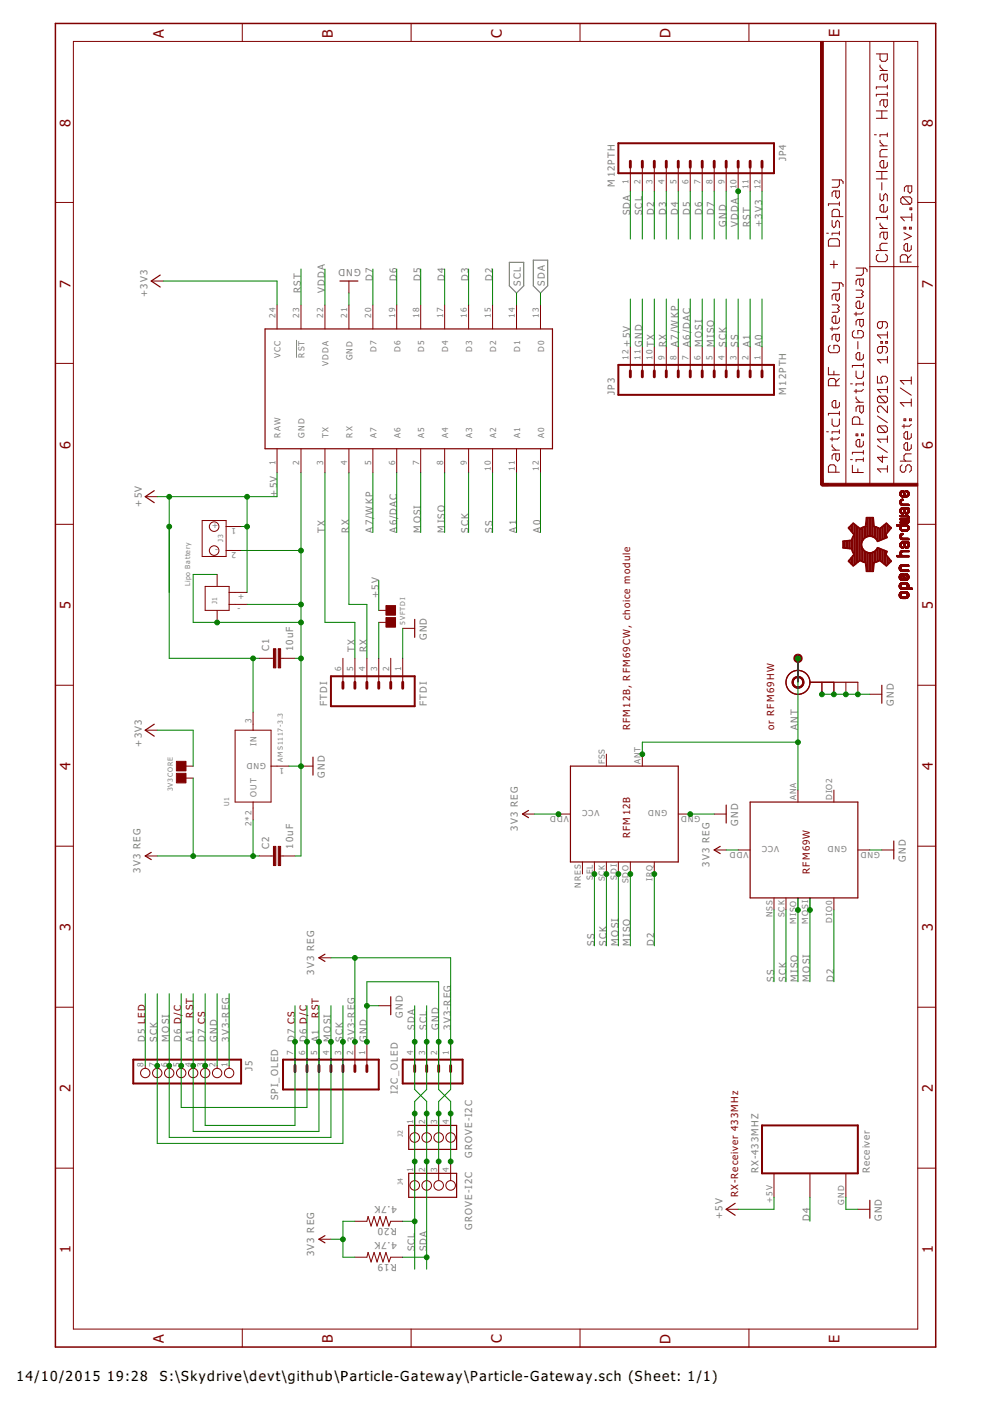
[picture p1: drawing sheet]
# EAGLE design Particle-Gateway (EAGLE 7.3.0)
NAME (FRAME-A4L): CNAME: Particle RF Gateway + Display; CREVISION: 1.0a; DESIGNER: Charles-Henri Hallard

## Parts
3V3CORE  PAD-JUMPER-2P  [2P-SMD-1.78X1.27]
5VFTDI  PAD-JUMPER-2P  [2P-SMD-1.78X1.27]
C1  10uF  CAP0805-CAP  [0805-CAP]
C2  10uF  CAP0805-CAP  [0805-CAP]
FTDI  FTDI  M06SIP  [1X06]
I2C_OLED  CON_HEADER_1X04'SMALL''  [M1X4]
J1  JST-2P-SMD'2.0'  [2P-SMD-2.0-90D]
J2  GROVE-I2C  GROVE-4P-2.0-3470140P1  [4P-2.0-90D]
J3  Lipo Battery  JST-2P-PW-3410070P1  [2P-2.0-90D]
J4  GROVE-I2C  GROVE-4P-2.0-3470130P1  [4P-2.0]
J5  CON_HEADER_1X08-PTH  [M1X8]
J$1  SMA_EDGE  [SMA-EDGE]
JP3  M12PTH  [1X12-SMALL-PADS]
JP4  M12PTH  [1X12-SMALL-PADS]
LOGO2  OSHW-LOGOL  [OSHW-LOGO-L]
P1  PADSMALL  [PAD-SMALL]
R19  4.7K  RESISTOR0805-RES  [0805-RES]
R20  4.7K  RESISTOR0805-RES  [0805-RES]
RX-433MHZ  Receiver  RF-LINK_RX  [RF-LINK_RX_NO_SILK]
SPARKCORE  SPARK_CORECORE  [SPARK_CORE]
SPI_OLED  CON_HEADER_1X07'SMALL'  [M1X7]
U1  AMS1117-3.3  CJ1117-3.3-1310190P1  [SOT223]
U$2  RFM12B  [RFM12B-MINPADS]
U$3  RFM69W  [RFM69W-MINPADS]
U-FL  U.FL  [U.FL]

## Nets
3V3-REG: 3V3CORE.1 C2.1 I2C_OLED.1 J2.3 J4.3 J5.1 R19.2 R20.2 SPI_OLED.2 U1.2(OUT) U1.TER(OUT) U$2.VDD(VCC) U$3.VDD(VCC) ; supply symbol labelled 3V3 REG
+3V3: 3V3CORE.2 JP4.12 SPARKCORE.24(VCC)
+5V: 5VFTDI.1 C1.1 J1.+ J3.1(+) JP3.12 RX-433MHZ.+5V SPARKCORE.1(RAW) U1.3(IN)
A0: JP3.1 SPARKCORE.12(A0)
A1: J5.4 JP3.2 SPARKCORE.11(A1) SPI_OLED.5
A6/DAC: JP3.7 SPARKCORE.6(A6)
A7/WKP: JP3.8 SPARKCORE.5(A7)
ANT: J$1.SIG(SIGNAL) P1.1 U$2.ANT U$3.ANA(ANT) U-FL.3(SIGNAL)
D2: JP4.3 SPARKCORE.15(D2) U$2.IRQ U$3.DIO0
D3: JP4.4 SPARKCORE.16(D3)
D4: JP4.5 RX-433MHZ.DATA@1(DATA) RX-433MHZ.DATA@2(DATA) SPARKCORE.17(D4)
D5: J5.8 JP4.6 SPARKCORE.18(D5)
D6: J5.5 JP4.7 SPARKCORE.19(D6) SPI_OLED.6
D7: J5.3 JP4.8 SPARKCORE.20(D7) SPI_OLED.7
GND: C1.2 C2.2 FTDI.1 I2C_OLED.2 J1.3 J1.4 J1.- J2.4 J3.2(-) J4.4 J5.2 J$1.GND@0(GND) J$1.GND@1(GND) J$1.GND@2(GND) J$1.GND@3(GND) JP3.11 JP4.9 RX-433MHZ.GND SPARKCORE.2(GND) SPARKCORE.21(GND) SPI_OLED.1 U1.1(GND) U$2.GND U$3.GND U-FL.1(GND) U-FL.2(GND)
MISO: JP3.5 SPARKCORE.8(A4) U$2.SDO U$3.MISO
MOSI: J5.6 JP3.6 SPARKCORE.7(A5) SPI_OLED.4 U$2.SDI U$3.MOSI
N$1: 5VFTDI.2 FTDI.3
RST: JP4.11 SPARKCORE.23(!RST)
RX: FTDI.4 JP3.9 SPARKCORE.4(RX)
SCK: J5.7 JP3.4 SPARKCORE.9(A3) SPI_OLED.3 U$2.SCK U$3.SCK
SCL: I2C_OLED.3 J2.1 J4.1 JP4.2 R20.1 SPARKCORE.14(D1)
SDA: I2C_OLED.4 J2.2 J4.2 JP4.1 R19.1 SPARKCORE.13(D0)
SS: JP3.3 SPARKCORE.10(A2) U$2.SEL U$3.NSS(SEL)
TX: FTDI.5 JP3.10 SPARKCORE.3(TX)
VDDA: JP4.10 SPARKCORE.22(VDDA)
Unconnected: FTDI.2 FTDI.6 U$2.FSS(FFS) U$2.NRES U$3.DIO2

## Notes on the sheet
- LED
- D/C
- RST
- CS
- CS
- D/C
- RST
- RFM12B, RFM69CW, choice module
- RX-Receiver 433MHz
- or RFM69HW
- File:

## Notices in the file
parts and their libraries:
microbuilder: This work is placed in the public domain, and may be freely used for commercial and non-commercial work with the following conditions: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
SparkFun-Aesthetics: Licensing: Creative Commons ShareAlike 4.0 International - https://creativecommons.org/licenses/by-sa/4.0
